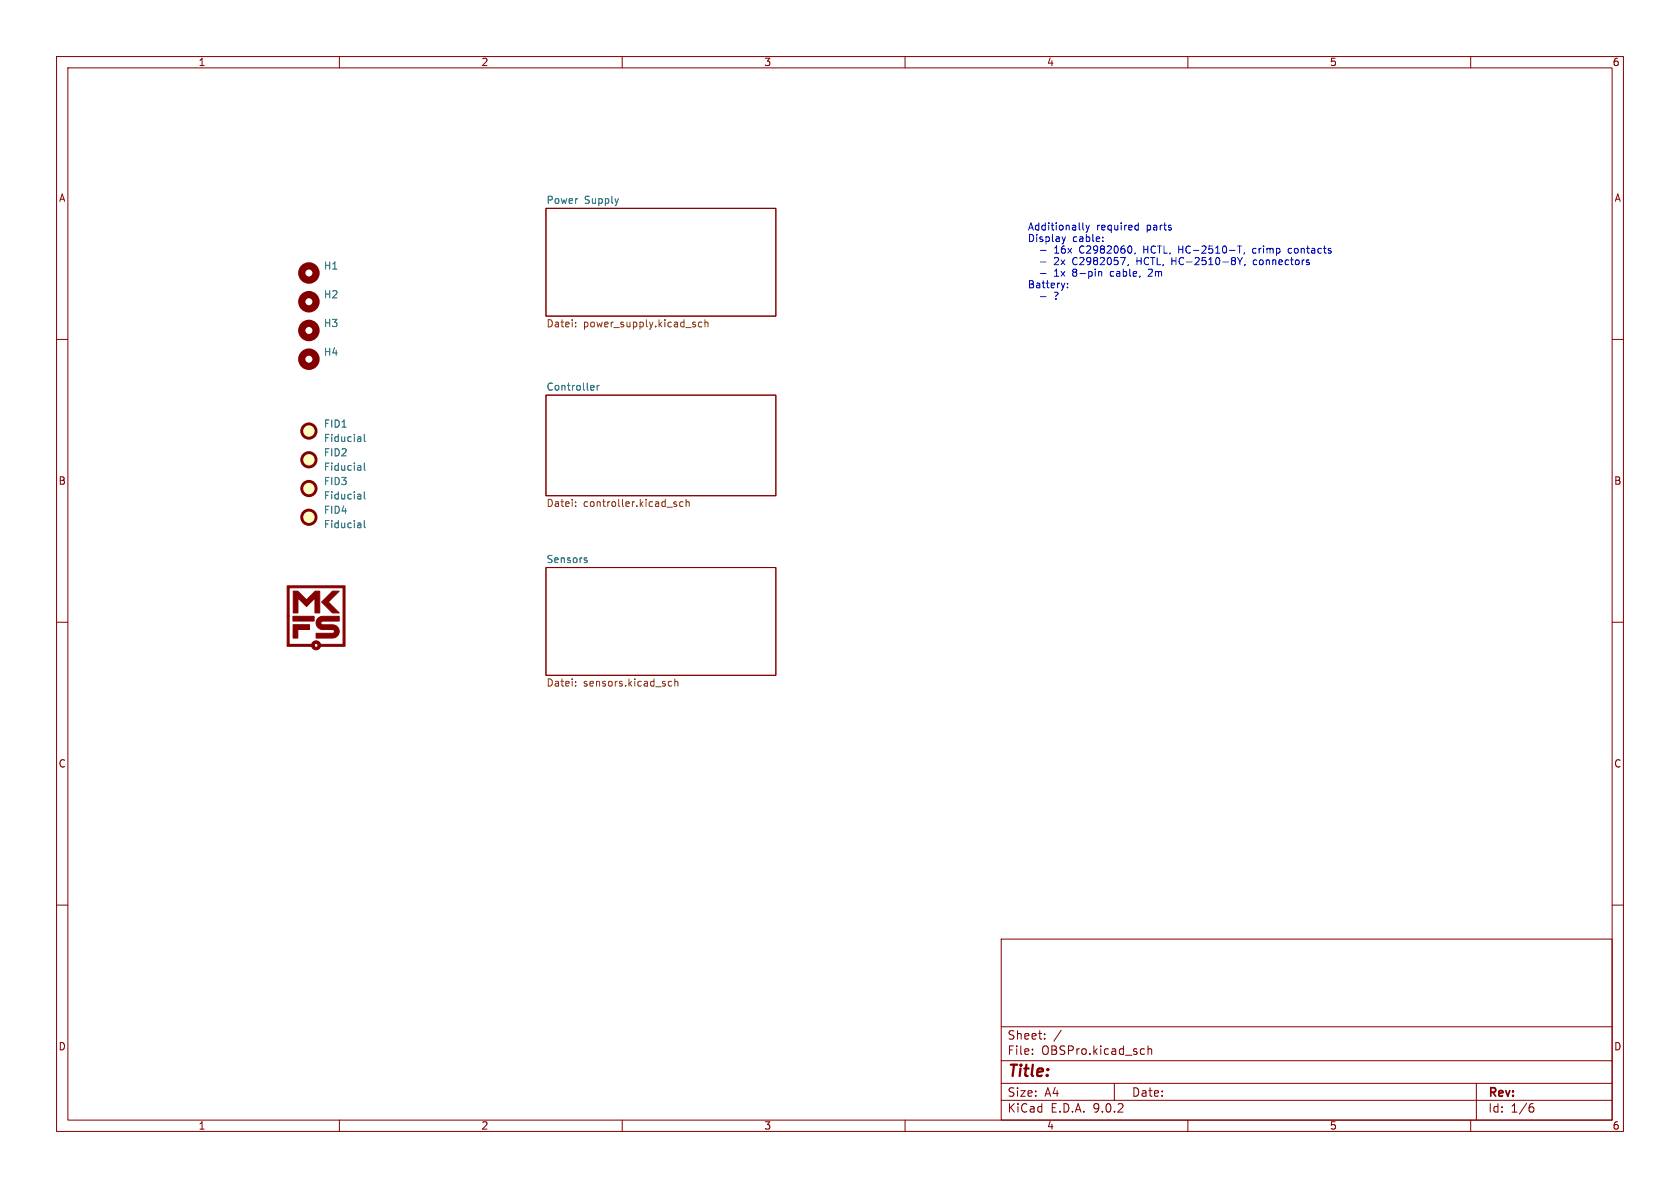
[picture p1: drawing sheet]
<svg xmlns="http://www.w3.org/2000/svg" width="297mm" height="210mm" viewBox="0 0 297 210" stroke-linecap="round" stroke-linejoin="round" font-family="sans-serif">
<g fill="none" stroke="#840000" stroke-width=".18">
<path d="M10 10h277v190h-277zM12 12h273v186h-273zM60 10v2M110 10v2M160 10v2M210 10v2M260 10v2M96.5 36.8h40.7v19.1h-40.7zM10 60h2M96.5 69.9h40.7v17.7h-40.7zM285 60h2M10 110h2"/>
<path d="M96.5 100.3h40.7v19.1h-40.7zM285 110h2M10 160h2M177 166h108v32h-108zM285 160h2M60 198v2M110 198v2M160 198v2M177 194.5h108M177 191.5h108M177 187.5h108M177 181.5h108"/>
<path d="M182.5 186.3v.1M182.5 185.5v.1M184.7 183.6v.1M184.7 182.8v.1M187.6 182.1l-1.3 2M197 191.5v3M202.2 185.4l.1 .1M202.3 186.3l-.1 .1M203 184.9v1.5M203 185.5l.2-.1 .3 .1 .1 .9M210 198v2M260 198v2"/>
<path d="M261 191.5v6.5M270.6 195.7h.4l.2 .3-.1 .5-.5 .1M271 195.1l-.4 .1"/>
</g>
<g fill="none" stroke="#006464" stroke-width=".18">
<path d="M63.7 77.3l.1 .7M63.8 78h-.1M63.8 77.5l-.1 .1M64.4 76.8v1.1l.2 .1M104.6 68.1l.4 .1v.2l-.6 .2M105 68.9l-.4 .1M105.6 68.1v.9M105.9 68.1l-.3 .3M63.7 82.3l.1 .8M63.7 87.4l.1 .8M63.7 92.5l.1 .8M63.8 88.1l-.1 .1"/>
<path d="M63.8 87.7h-.1M63.8 93.2l-.1 .1M63.8 92.7l-.1 .1M63.8 83.1h-.1M63.8 82.6h-.1M64.4 86.9v1.1l.2 .2M64.4 81.9v1l.2 .2M64.4 92v1.1l.2 .2M103.5 99l.3 .1v.2l-.2 .2h-.2M103.5 98.6l.3 .1"/>
</g>
<g fill="none" stroke="#725600" stroke-width=".18">
<path d="M101.8 57v.1M101.8 57.7v.1M122.8 57.4l.2 .1-.2 .3M122.8 56.9l.1 .1M124.1 57l-.4-.1-.2 .3 .1 .5h.5M124.6 57.1l.2-.2 .3 .1 .1 .8M124.6 56.5v1.3M101.8 88.8v.1M101.8 89.4v.1M119.2 89.1l.5 .2-.1 .2h-.4M119.2 88.8h.4M120.8 88.8l-.4-.1-.3 .2 .2 .6h.5"/>
<path d="M121.3 88.8l.2-.1 .3 .1v.7M121.3 88.3v1.2M101.8 121.2v.1M101.8 120.5v.1M118.1 121l.3 .3 .4-.1M118.8 120.5l-.4-.1-.3 .3M119.3 120.6l.2-.2 .3 .1v.8M119.3 120v1.3"/>
</g>
<g fill="#840000" stroke="#840000" stroke-width=".18">
<path d="M51.8 110.4h2.9v.9h-2v1.5h-.9z"/>
<path d="M51.8 104.5h.8l1.6 1.5 1.5-1.5h.8v3.8h-.8v-2.6l-1.5 1.5-1.5-1.5v2.7h-.9z"/>
<path d="M51.8 108.9h3.7v.9h-3.7z"/>
<path d="M50.8 103.6h10.2v10.6h-4.3a.8 .8 0 0 1-.8 .7 .8 .8 0 0 1-.8-.7h-4.3v-.1h4.7a.34 .34 0 0 0 .5 .3 .34 .34 0 0 0 .1-.6 .34 .34 0 0 0-.6 .3h-4.7v-5.2h.3v5h4l.3-.5 .5-.1 .5 .1 .3 .5h4v-10h-9.6v5h-.3z"/>
<path d="M56.2 109.3l.7-.3 3.1-.1v.9h-3a.37 .37 0 0 0-.2 .5 .37 .37 0 0 0 .5 .1l1.6 .1 .7 .3a1.29 1.29 0 0 1 0 1.5 1.29 1.29 0 0 1-1.5 .5h-2.2v-.8l3-.1 .2-.2v-.2l-.3-.2h-1.8a1.17 1.17 0 0 1-1-.8 1.17 1.17 0 0 1 .2-1.2z"/>
<path d="M56.9 106.4l1.9-1.9h1.2l-2 1.9 2 2h-1.2z"/>
</g>
<g fill="#ffffc2" stroke="#ffffc2" stroke-width=".18">
<circle cx="54.6" cy="86.4" r="1.27"/>
<circle cx="54.6" cy="91.4" r="1.27"/>
<circle cx="54.6" cy="81.3" r="1.27"/>
<circle cx="54.6" cy="76.2" r="1.27"/>
</g>
<g fill="none" stroke="#840000" stroke-width=".51">
<circle cx="54.6" cy="76.2" r="1.27"/>
<circle cx="54.6" cy="86.4" r="1.27"/>
<circle cx="54.6" cy="91.4" r="1.27"/>
<circle cx="54.6" cy="81.3" r="1.27"/>
</g>
<g fill="none" stroke="#840000" stroke-width="1.3">
<circle cx="54.6" cy="48.3" r="1.27"/>
<circle cx="54.6" cy="53.3" r="1.27"/>
<circle cx="54.6" cy="58.4" r="1.27"/>
<circle cx="54.6" cy="63.5" r="1.27"/>
</g>
<g fill="none" stroke="#0000c2" stroke-width=".18">
<path d="M191.4 39.4v1.1l.2 .2M192 39.8l.3 .9M192.6 39.8l-.3 .9M200.8 39.9h.4M201.2 39.4v1.3M187.8 41.9l.3 .8M188.1 42.7l-.2 .3M188.2 50l-.3 .9M188.4 41.9l-.3 .8M188.7 50.8v.1M188.7 50.1v.1M192.3 40.7l-.2 .3"/>
<path d="M194.4 48l.4 .2v.6M195 42.6v.1M195 41.9v.1M196.5 48l-.2 .2v.4l.2 .2M199.5 46.7l-.1 .3M200.7 44.7l-.1 .2M200.8 40.6h.4M201 45.5v1.3M201 46.1h.7M202.2 43.5v1.2M202.2 44.1h.7M203.7 48.1l-.8 .7h.8"/>
<path d="M207.2 46.1h.7M208.4 44.1h.7M218.8 43.5h.7M218.8 45.5l.4 .7M219.1 43.5v1.2M219.2 46.2v.6M219.6 45.5l-.4 .7M220 44.7l-.1 .2M220.1 46.7l-.1 .3M222 44l-.3-.1-.3 .2 .2 .6h.4M222.2 46l-.4-.1-.2 .3 .1 .5h.5M228.3 44l-.3-.1-.3 .2 .2 .6h.4"/>
</g>
<text font-size="2.8" fill="#840000" x="178" y="190.9">Title:</text>
<g font-size="2.1" fill="#840000">
<text x="178" y="184">Sheet:</text>
<text x="178" y="186.7">File:</text>
<text x="184.1" y="186.7">OBSPro.kicad_sch</text>
<text x="178" y="196.9">KiCad</text>
<text x="178" y="194.1">Size:</text>
<text x="184.7" y="194.1">A4</text>
<text x="185.7" y="196.9">E.D.A.</text>
<text x="193.3" y="196.9">9.0.2</text>
<text x="200" y="194.1">Date:</text>
<text x="263" y="194.3">Rev:</text>
<text x="263" y="196.9">Id:</text>
<text x="267.1" y="196.9">1/6</text>
</g>
<g font-size="1.8" fill="#840000">
<text x="35" y="11.9">1</text>
<text x="85" y="11.9">2</text>
<text x="135" y="11.9">3</text>
<text x="185" y="11.9">4</text>
<text x="235" y="11.9">5</text>
<text x="285" y="11.9">6</text>
<text x="10.3" y="35.9">A</text>
<text x="285.3" y="35.9">A</text>
<text x="10.3" y="85.9">B</text>
<text x="285.3" y="85.9">B</text>
<text x="10.3" y="135.9">C</text>
<text x="285.3" y="135.9">C</text>
<text x="10.3" y="185.9">D</text>
<text x="285.3" y="185.9">D</text>
<text x="35" y="199.9">1</text>
<text x="85" y="199.9">2</text>
<text x="135" y="199.9">3</text>
<text x="185" y="199.9">4</text>
<text x="235" y="199.9">5</text>
<text x="285" y="199.9">6</text>
</g>
<g font-size="1.8" fill="#006464">
<text x="96.5" y="36.1">Power</text>
<text x="103.3" y="36.1">Supply</text>
<text x="57.2" y="47.9">H1</text>
<text x="57.2" y="52.9">H2</text>
<text x="57.2" y="58">H3</text>
<text x="57.2" y="63.1">H4</text>
<text x="96.5" y="69.1">Controller</text>
<text x="57.2" y="75.8">FID1</text>
<text x="57.2" y="80.9">FID2</text>
<text x="57.2" y="83.4">Fiducial</text>
<text x="57.2" y="78.3">Fiducial</text>
<text x="57.2" y="86">FID3</text>
<text x="57.2" y="88.5">Fiducial</text>
<text x="57.2" y="91">FID4</text>
<text x="57.2" y="93.6">Fiducial</text>
<text x="96.5" y="99.6">Sensors</text>
</g>
<g font-size="1.8" fill="#0000c2">
<text x="181.6" y="40.8">Additionally</text>
<text x="193.8" y="40.8">required</text>
<text x="202.8" y="40.8">parts</text>
<text x="181.6" y="42.9">Display</text>
<text x="184" y="44.9">-</text>
<text x="184" y="47">-</text>
<text x="186.7" y="44.9">16x</text>
<text x="186.7" y="47">2x</text>
<text x="189.6" y="42.9">cable:</text>
<text x="190.1" y="47">C2982057,</text>
<text x="191.3" y="44.9">C2982060,</text>
<text x="201.6" y="47">HCTL,</text>
<text x="202.8" y="44.9">HCTL,</text>
<text x="208" y="47">HC-2510-8Y,</text>
<text x="209.2" y="44.9">HC-2510-T,</text>
<text x="222.5" y="44.9">crimp</text>
<text x="222.6" y="47">connectors</text>
<text x="229" y="44.9">contacts</text>
<text x="181.6" y="51">Battery:</text>
<text x="184" y="49">-</text>
<text x="184" y="53.1">-</text>
<text x="186.7" y="49">1x</text>
<text x="186.7" y="53.1">?</text>
<text x="190.1" y="49">8-pin</text>
<text x="197" y="49">cable,</text>
<text x="203.9" y="49">2m</text>
</g>
<g font-size="1.8" fill="#725600">
<text x="96.5" y="58.2">Datei:</text>
<text x="103.1" y="58.2">power_supply.kicad_sch</text>
<text x="96.5" y="89.9">Datei:</text>
<text x="103.1" y="89.9">controller.kicad_sch</text>
<text x="96.5" y="121.7">Datei:</text>
<text x="103.1" y="121.7">sensors.kicad_sch</text>
</g>
</svg>
